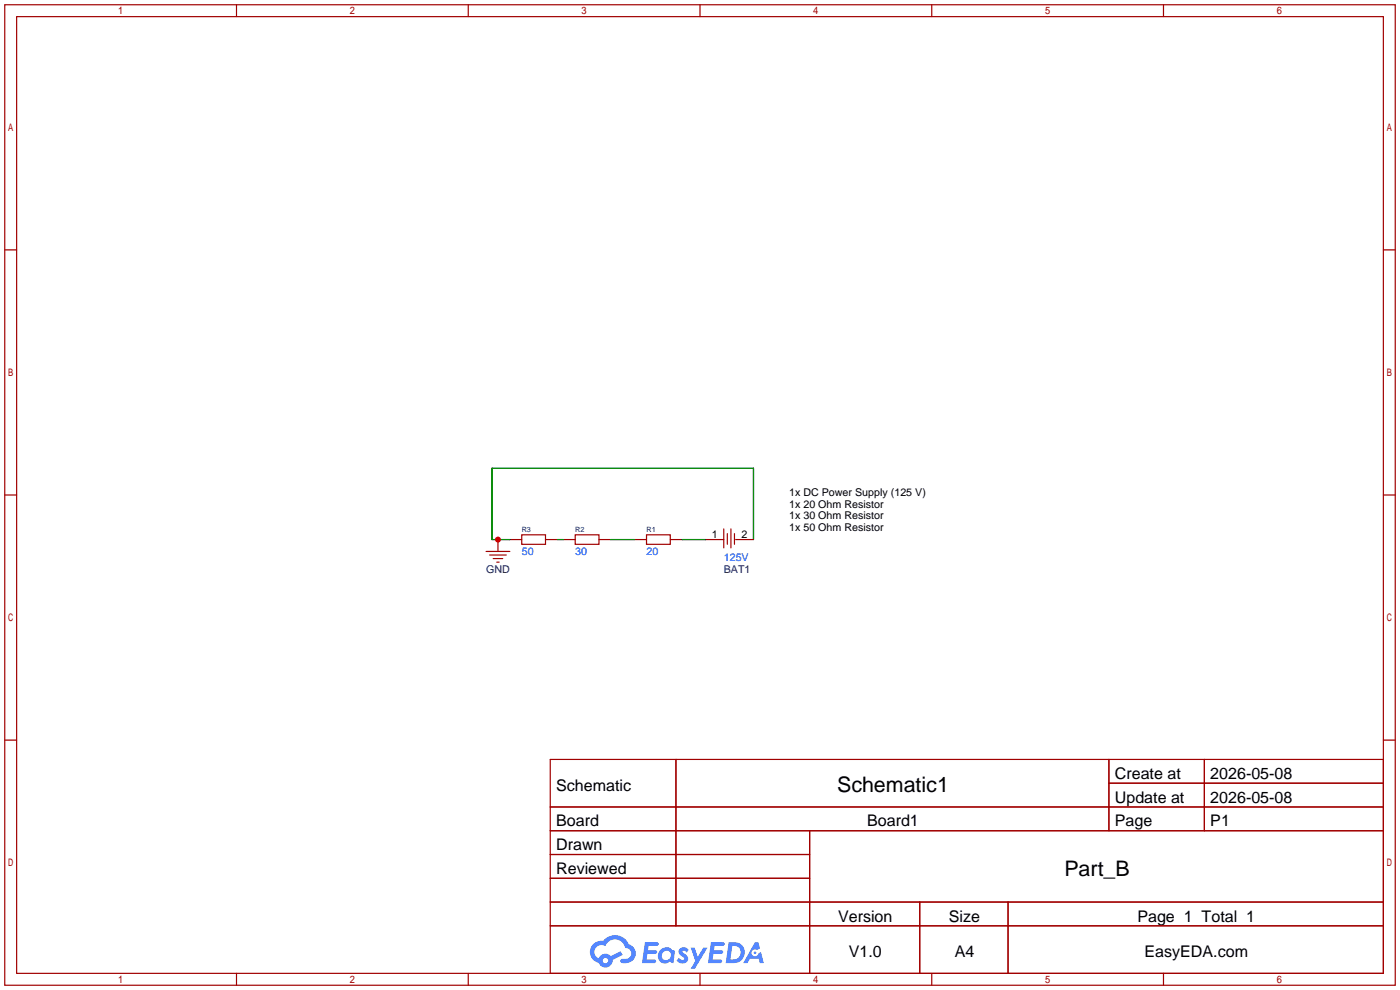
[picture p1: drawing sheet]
<svg xmlns="http://www.w3.org/2000/svg" width="299mm" height="212mm" viewBox="0 0 299 212" stroke-linecap="round" stroke-linejoin="round" font-family="sans-serif">
<g fill="none" stroke="#a10000" stroke-width=".25">
<path d="M1 1h297.2v209.6h-297.2zM3.6 3.6h292.1v204.4h-292.1zM50.5 1v2.6M100.1 1v2.6M149.6 1v2.6M199.1 1v2.6M248.7 1v2.6M1 53.4h2.6M295.7 53.4h2.5M1 105.8h2.6M295.7 105.8h2.5M1 158.2h2.6"/>
<path d="M295.7 158.2h2.5M117.6 162.3h178.1v45.7h-178.1zM117.6 172.5h178.1M117.6 177.5h178.1M144.5 162.3v35.6M173 177.5v30.5M237 162.3v15.2M237 167.4h58.7M257.4 162.3v15.2M117.6 182.6h55.4M117.6 192.8h178.1M117.6 187.7h55.4"/>
<path d="M117.6 197.9h178.1M196.6 192.8v15.2M215.4 192.8v15.2M50.5 208v2.6M100.1 208v2.6M149.6 208v2.6M199.1 208v2.6M248.7 208v2.6"/>
</g>
<g fill="#5487ff">
<path d="M145.3 202.7a1.3 1.3 0 0 1 1.9 .3l-.4 .6a.54 .54 0 0 0-.9-.2l.1 .2a1.34 1.34 0 0 1 .9 1.8 1.47 1.47 0 0 1-2.3-.1l.5-.6 .8 .5a.31 .31 0 0 0 .4-.3 .31 .31 0 0 0-.3-.4 1.12 1.12 0 0 1-.7-1.8z"/>
<path d="M147.6 202.5h.9l.6 2 1.2-2h.9l-2.7 4.6h-.9l1-1.7z"/>
<path d="M137.8 201.4h1.7a1.31 1.31 0 0 1 1.2 .2 .4 .4 0 0 1-.3 .5l-1.8 .1-.1 .9h1.6a.4 .4 0 0 1 .4 .4 .4 .4 0 0 1-.5 .4h-1.6l-.2 1.2h1.4a.46 .46 0 0 1 .5 0 .46 .46 0 0 1 .1 .5l-.4 .2h-2.6z"/>
<path d="M151.9 201.4h1.7a1.32 1.32 0 0 1 1.2 .2 .39 .39 0 0 1-.3 .5l-1.8 .1-.1 .9h1.6a.4 .4 0 0 1 .4 .4 .4 .4 0 0 1-.4 .4h-1.7l-.2 1.2h1.4a.46 .46 0 0 1 .5 0 .46 .46 0 0 1 .1 .5l-.4 .2h-2.6z"/>
<path d="M161.3 201.4h.8l.3 1.3-.6 .4a.75 .75 0 0 0-1.1 .3 .75 .75 0 0 0 .5 1 .75 .75 0 0 0 .9-.7l.5-.2 .6 2.3h-.8l-.3-.9h-1.8l-.5 .9h-1z"/>
<path d="M155.7 201.4l-.6 4.4h1.5a2.27 2.27 0 0 0 2.6-2.2 2.27 2.27 0 0 0-2.7-2.2zM156.5 202.1a1.5 1.5 0 0 1 1.8 1.6 1.5 1.5 0 0 1-1.9 1.4h-.3z"/>
<path d="M141.2 203a1.6 1.6 0 0 0-.3 2.3 1.6 1.6 0 0 0 2.3 .2l.7 .3 .3-2.4-.1-.3-.5-.1a1.58 1.58 0 0 0-2.4 0zM141.8 203.5a.98 .98 0 0 1 1.6 .4 .98 .98 0 0 1-1.1 1.3 .94 .94 0 0 1-.9-.7 .94 .94 0 0 1 .4-1z"/>
<path d="M126.8 201.8a2.37 2.37 0 0 0 1.1 4 1.54 1.54 0 0 0 1.8 1 1.54 1.54 0 0 0 1.2-1.6l2.2-1.1-.5-.8-2 1a1.57 1.57 0 0 0-2.7 .5 1.5 1.5 0 0 1-.7-2.1 1.5 1.5 0 0 1 2.2-.5 2.23 2.23 0 0 1 2.3-1.4 2.23 2.23 0 0 1 2 1.8 1.16 1.16 0 0 1 1.2 1.1 1.16 1.16 0 0 1-1.1 1.2h-.7a.47 .47 0 0 0-.5 .4 .47 .47 0 0 0 .4 .5 2.17 2.17 0 0 0 2.5-.9 2.17 2.17 0 0 0-.3-2.7l-.8-.4a3.2 3.2 0 0 0-5.5-.7l-1.1 .1zM128.8 205.3a.6 .6 0 0 1 1.2 0 .6 .6 0 0 1-1.2 0z"/>
<circle cx="161.4" cy="203.6" r=".28"/>
</g>
<g fill="none" stroke="#a10000" stroke-width=".25">
<path d="M103.9 117.9h5.1M104.6 118.6h3.6M105.4 119.4h2M106.4 115.3v2.6M109 115.3h2.5M111.5 114.3h5.1v2h-5.1zM116.6 115.3h2.5M120.4 115.3h2.5M122.9 114.3h5.1v2h-5.1zM128 115.3h2.6M135.6 115.3h2.6M138.2 114.3h5.1v2h-5.1z"/>
<path d="M143.3 115.3h2.5M150.9 115.3h3.8M154.7 113v4.1M155.4 114v2.3M156.2 113v4.1M157 114v2.3M157.2 115.3h3.8M106.2 120.1h.5"/>
</g>
<path d="M109 115.3h-3.8v-15.2h55.8v15.2M119.1 115.3h1.3M130.6 115.3h5M145.8 115.3h5.1" fill="none" stroke="#008700" stroke-width=".25"/>
<circle cx="106.4" cy="115.3" r=".63" fill="#c00"/>
<g font-size="4.6">
<text x="178.9" y="169.3">Schematic1</text>
<text x="227.5" y="187.1">Part_B</text>
</g>
<g font-size="3.4">
<text x="238.3" y="166.5">Create at</text>
<text x="258.7" y="166.5">2026-05-08</text>
<text x="118.9" y="169">Schematic</text>
<text x="238.3" y="171.6">Update at</text>
<text x="258.7" y="171.6">2026-05-08</text>
<text x="118.9" y="176.6">Board</text>
<text x="185.3" y="176.6">Board1</text>
<text x="238.3" y="176.6">Page</text>
<text x="258.7" y="176.6">P1</text>
<text x="118.9" y="181.7">Drawn</text>
<text x="118.9" y="186.8">Reviewed</text>
<text x="179.1" y="197">Version</text>
<text x="202.8" y="197">Size</text>
<text x="243.1" y="197">Page 1 Total 1</text>
<text x="181.4" y="204.6">V1.0</text>
<text x="204" y="204.6">A4</text>
<text x="244.6" y="204.6">EasyEDA.com</text>
</g>
<g font-size="2.3">
<text x="168.7" y="105.9">1x DC Power Supply (125 V)</text>
<text x="168.7" y="108.5">1x 20 Ohm Resistor</text>
<text x="168.7" y="111">1x 30 Ohm Resistor</text>
<text x="168.7" y="113.6">1x 50 Ohm Resistor</text>
<text x="152.1" y="115.1">1</text>
<text x="158.5" y="115.1">2</text>
</g>
<g font-size="2.3" fill="#00f">
<text x="111.5" y="118.6">50</text>
<text x="122.9" y="118.6">30</text>
<text x="138.2" y="118.6">20</text>
<text x="154.7" y="119.9">125V</text>
</g>
<g font-size="2.3" fill="#000080">
<text x="103.9" y="122.5">GND</text>
<text x="154.7" y="122.5">BAT1</text>
</g>
<g font-size="1.5" fill="#000080">
<text x="111.5" y="113.7">R3</text>
<text x="122.9" y="113.7">R2</text>
<text x="138.2" y="113.7">R1</text>
</g>
</svg>
